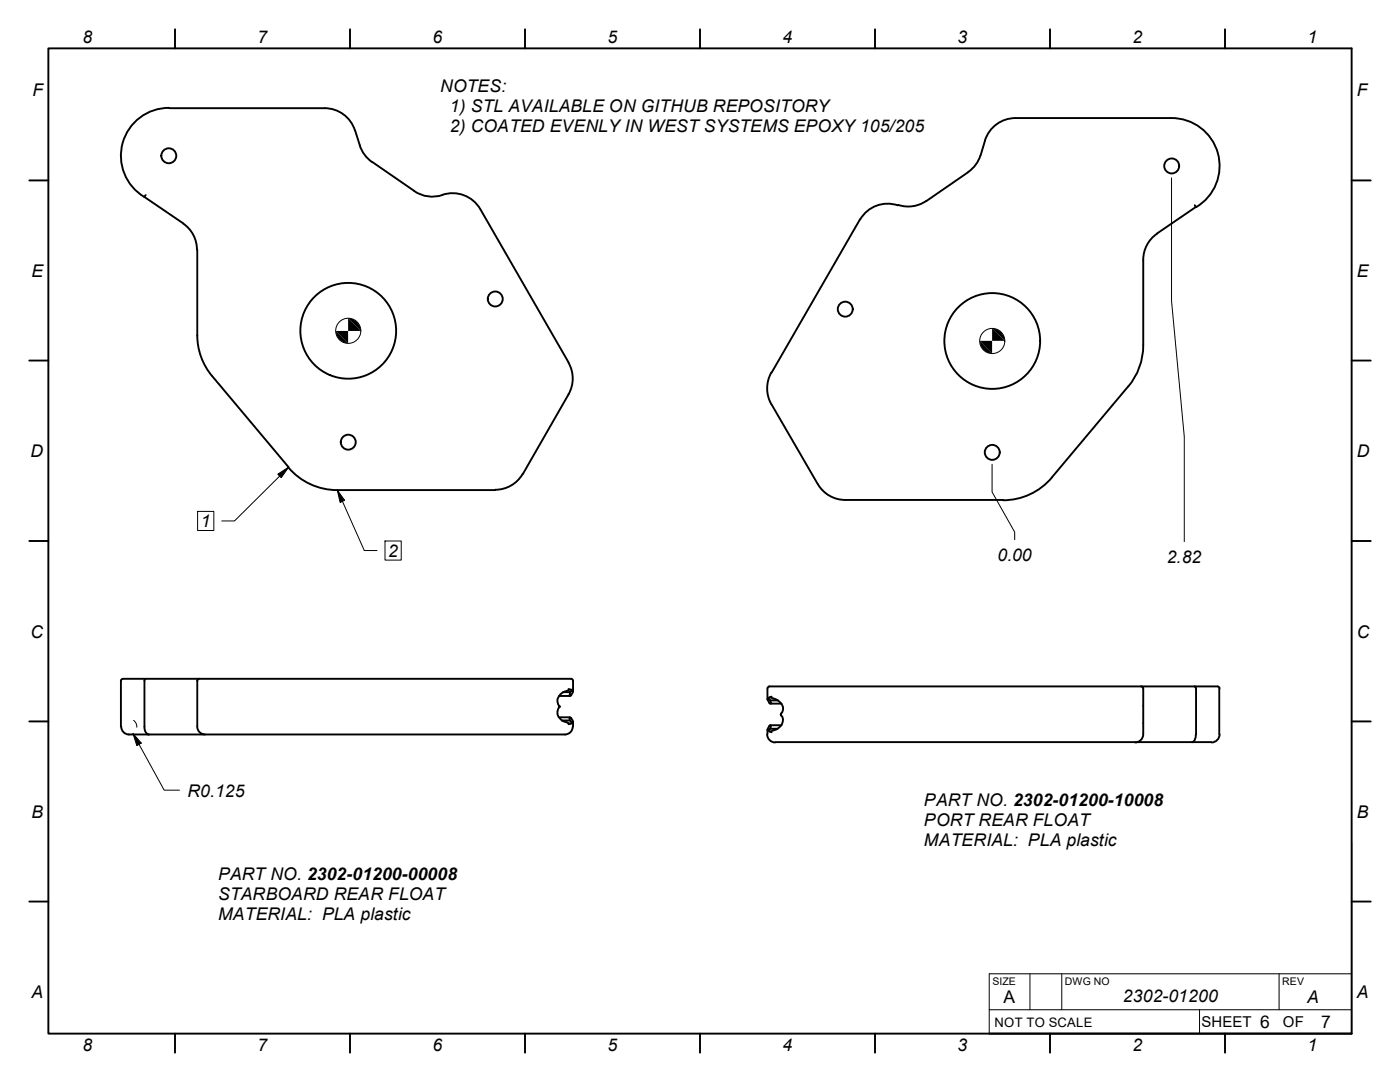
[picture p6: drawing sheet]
<svg xmlns="http://www.w3.org/2000/svg" width="279mm" height="216mm" viewBox="0 0 279 216" stroke-linecap="round" stroke-linejoin="round" font-family="sans-serif">
<!-- layer: Visible Edges(ANSI-PIG) -->
<g fill="none" stroke="#000" stroke-width=".38">
<path d="M28.8 39.3l7.8 5.3M29.1 38.9l-.3 .4M33.8 21.5a9.6 9.6 0 0 0-9.3 7 9.6 9.6 0 0 0 4.3 10.8M33.8 21.6h31a6.3 6.3 0 0 1 6 4.4l1 3M71.8 29l.8 1.6 .7 1 1 .7M74.3 32.3l8.4 5.8a6.3 6.3 0 0 0 5.6 .8M88.3 38.9a6.4 6.4 0 0 1 7.6 2.8M193.2 34.4l-8.3 5.7a6.3 6.3 0 0 1-5.7 .8M195.7 31l-.5 1.1-.7 1-1.3 1.2M196.6 28l-.9 3M202.7 23.6a6.4 6.4 0 0 0-6.1 4.4M202.7 23.6h31a9.6 9.6 0 0 1 9.3 7 9.6 9.6 0 0 1-4.3 10.7"/>
<path d="M36.6 44.6a6.3 6.3 0 0 1 2.7 5.2M39.4 49.8v17.1a12.7 12.7 0 0 0 2.9 8.1M95.9 41.8l17.6 30.5M171.6 43.8l-17.6 30.6M179.2 41a6.3 6.3 0 0 0-7.5 2.8M228.2 51.9v17M230.9 46.6a6.3 6.3 0 0 0-2.7 5.2M238.4 41l.3 .3-7.8 5.3M42.4 75.1l15.2 18.1M113.5 72.4a6.3 6.3 0 0 1 0 6.3l-9.2 15.9M154 74.3a6.4 6.4 0 0 0 0 6.4M225.2 77.1l-15.3 18.1"/>
<path d="M228.2 68.9a12.7 12.7 0 0 1-3 8.2M57.5 93.2a12.7 12.7 0 0 0 9.8 4.6M67.3 97.8h31.5M104.3 94.6a6.3 6.3 0 0 1-5.5 3.1M154 80.7l9.2 15.9a6.3 6.3 0 0 0 5.5 3.2M168.7 99.8h31.5M209.9 95.3a12.7 12.7 0 0 1-9.7 4.5M24.1 135.8v9.2M24.5 135.4l-.2 .1-.2 .4M24.6 135.4h89.4M29.1 135.4l-.3 .3v9.3a1.35 1.35 0 0 0 .9 1.6M39.4 135.8v9.2a1.56 1.56 0 0 0 1.5 1.6"/>
<path d="M39.8 135.4l-.2 .1-.2 .4M111.6 138.9h2.2M112.3 138.1h1.5M113.5 137.5l.2 .1M114 135.4l.2 .1 .2 .4M114.2 137.9a.7 .7 0 0 0-1 0 1.99 1.99 0 0 0-1.6 3l.1 .1M114.2 137.9l-.4 .2M114.2 137.9h.2l-.2 .4-.2 .4-.3 .2 .1-.8M114.4 135.8v2.1M153.2 139.4h.1a.91 .91 0 0 1 .5 1l-.3-.1zM153.5 137h74.3M153.6 137l-.4 .2v.2v2.1"/>
<path d="M153.7 139.1l.3 .2a2.91 2.91 0 0 1 2.3 1.8 1.85 1.85 0 0 1-.5 1.5M153.7 139.1l-.4 .3M153.7 139.8h1.6M154 139l-.3 .1M227.7 137h.3l.2 .4v9.1M227.8 137h10.6M238.4 137l.2 .1 .1 .3v9.1a1.35 1.35 0 0 1-.9 1.6M238.4 137h4.6M243 137h.2l.2 .4M243.3 137.4v9.1M24.2 145a1.56 1.56 0 0 0 1.5 1.6M25.7 146.6h4"/>
<path d="M111.6 143.1h2.1M111.6 141h.1M111.7 141a1.87 1.87 0 0 0 1 3l1 .4M111.7 141h-.1M112.2 143.8h1.6M113.7 144.4l-.2 .1M113.8 143.8l-.1-.2v-.5l.3 .2 .2 .4 .2 .3-.2 .1M113.8 143.8l.4 .3-.2 .3h-.3M114.3 145a1.69 1.69 0 0 1-2.2 1.6h-82.4M114.4 144.1v.9M153.1 146.5a1.62 1.62 0 0 0 1.6 1.6M153.2 145.6v.9"/>
<path d="M153.7 145.4l-.4 .3M153.7 145.4l.1-.7-.3 .1-.2 .5-.1 .2 .1 .2M153.7 145.4h1.5M153.7 146l.3 .1M153.7 140.4h2.3M153.7 144.7h2.3M154.7 148.1h87M155.8 142.6a2.06 2.06 0 0 1-1.6 3.2l-.6 .2-.3-.3M155.8 142.5v.1zM228.2 146.5a1.62 1.62 0 0 1-1.7 1.6M243.4 146.5a1.62 1.62 0 0 1-1.6 1.6"/>
<circle cx="33.7" cy="31.1" r="1.49"/>
<circle cx="233.8" cy="33.1" r="1.49"/>
<circle cx="98.8" cy="59.7" r="1.49"/>
<circle cx="69.5" cy="66" r="9.6"/>
<circle cx="168.7" cy="61.7" r="1.49"/>
<circle cx="198" cy="68" r="9.6"/>
<circle cx="69.5" cy="88.2" r="1.49"/>
<circle cx="198" cy="90.3" r="1.49"/>
</g>
<!-- layer: Sketch Geometry(ANSI-PIG) -->
<g fill="none" stroke="#000" stroke-width=".38">
<path d="M9.7 9.7h260v196.5h-260zM34.9 5.8v3.9M69.8 5.8v3.9M104.8 5.8v3.9M139.7 5.8v3.9M174.6 5.8v3.9M209.5 5.8v3.9M244.5 5.8v3.9M5.8 36h3.9M269.7 36h3.9M5.8 71.9h3.9M269.7 71.9h3.9"/>
<path d="M5.8 107.9h3.9M269.7 107.9h3.9M5.8 144h3.9M269.7 144h3.9M5.8 179.9h3.9M269.7 179.9h3.9M34.9 206.2v3.9M69.8 206.2v3.9M104.8 206.2v3.9M139.7 206.2v3.9M174.6 206.2v3.9M197.4 206.2h72.3"/>
<path d="M209.5 206.2v3.9M244.5 206.2v3.9"/>
</g>
<!-- layer: Dimensions(ANSI-PIG) -->
<g fill="none" stroke="#000" stroke-width=".2">
<path d="M233.8 35.5v24.6l2.5 27v21M198 92.6v5.6l4.5 8v1.5M26.5 146.4l1.7 1.9-.9 .5zM26.5 146.4l6.3 11.3h3M26.7 143.7a1.56 1.56 0 0 1 .6 1.4M269.7 168.1v38.1M205.5 194.3v7.2M211.9 194.3v7.2M255.3 194.3v7.2M269.7 194.3h-72.3v11.9M197.4 201.5h72.3M239.4 201.5v4.7"/>
<circle cx="69.5" cy="66" r="2.51"/>
<circle cx="198" cy="68" r="2.51"/>
</g>
<g fill="#000">
<path d="M67 66l2.5 2.5a2.61 2.61 0 0 1-2.5-2.5z" fill-rule="evenodd"/>
<path d="M69.5 63.5l2.5 2.5h-5l2.5 2.5z" fill-rule="evenodd"/>
<path d="M69.5 63.5a2.6 2.6 0 0 1 2.5 2.5z" fill-rule="evenodd"/>
<path d="M195.5 68l2.5 2.5a2.49 2.49 0 0 1-2.5-2.5z" fill-rule="evenodd"/>
<path d="M195.5 68h5l-2.5-2.5v5z" fill-rule="evenodd"/>
<path d="M198 65.5a2.49 2.49 0 0 1 2.5 2.5z" fill-rule="evenodd"/>
<path d="M26.5 146.4l1.7 1.9-.9 .5z" fill-rule="evenodd"/>
</g>
<!-- layer: Symbols(ANSI-PIG) -->
<path d="M55.4 94.6l2.2-1.4-1.5 2.1zM57.6 93.2l-10.8 10.7h-2.5M67.3 97.8l1.5 2-.9 .5zM67.3 97.8l5.4 12.1h2.5M39.4 102h3.3v3.9h-3.3zM76.8 107.9h3.3v3.9h-3.3z" fill="none" stroke="#000" stroke-width=".2"/>
<g fill="#000">
<path d="M55.4 94.6l2.2-1.4-1.5 2.1z" fill-rule="evenodd"/>
<path d="M67.3 97.8l1.5 2-.9 .5z" fill-rule="evenodd"/>
</g>
<g font-size="3.5">
<text x="16.4" y="8.6">8</text>
<text x="51.4" y="8.6">7</text>
<text x="86.3" y="8.6">6</text>
<text x="121.2" y="8.6">5</text>
<text x="156.1" y="8.6">4</text>
<text x="191.1" y="8.6">3</text>
<text x="226" y="8.6">2</text>
<text x="260.9" y="8.6">1</text>
<text x="6.5" y="19.2">F</text>
<text x="87.8" y="18.4">NOTES:</text>
<text x="89.8" y="22.4">1) STL AVAILABLE ON GITHUB REPOSITORY</text>
<text x="270.8" y="19.2">F</text>
<text x="89.8" y="26.4">2) COATED EVENLY IN WEST SYSTEMS EPOXY 105/205</text>
<text x="6.3" y="55.2">E</text>
<text x="270.8" y="55.2">E</text>
<text x="6.1" y="91.2">D</text>
<text x="270.8" y="91.2">D</text>
<text x="40.1" y="105.2">1</text>
<text x="77.5" y="111.1">2</text>
<text x="199.1" y="111.9">0.00</text>
<text x="232.9" y="112.3">2.82</text>
<text x="6.1" y="127.3">C</text>
<text x="270.8" y="127.3">C</text>
<text x="37.4" y="158.9">R0.125</text>
<text x="184.4" y="160.8">PART NO. 2302-01200-10008</text>
<text x="6.3" y="163.2">B</text>
<text x="184.4" y="164.8">PORT REAR FLOAT</text>
<text x="270.8" y="163.2">B</text>
<text x="184.4" y="168.8">MATERIAL: PLA plastic</text>
<text x="43.6" y="175.6">PART NO. 2302-01200-00008</text>
<text x="43.6" y="179.6">STARBOARD REAR FLOAT</text>
<text x="43.6" y="183.6">MATERIAL: PLA plastic</text>
<text x="6.3" y="199.2">A</text>
<text x="200.3" y="200.1">A</text>
<text x="224.1" y="200">2302-01200</text>
<text x="260.9" y="200.1">A</text>
<text x="270.8" y="199.2">A</text>
<text x="16.4" y="209.8">8</text>
<text x="51.4" y="209.7">7</text>
<text x="86.3" y="209.8">6</text>
<text x="121.2" y="209.7">5</text>
<text x="156.1" y="209.8">4</text>
<text x="191.1" y="209.8">3</text>
<text x="226" y="209.8">2</text>
<text x="251.5" y="205.2">6</text>
<text x="260.9" y="209.8">1</text>
<text x="263.7" y="205.2">7</text>
</g>
<g font-size="3">
<text x="239.8" y="205">SHEET</text>
<text x="256" y="205">OF</text>
</g>
<text font-size="2.6" x="198.5" y="204.9">NOT TO SCALE</text>
<g font-size="2.1">
<text x="198.1" y="196.5">SIZE</text>
<text x="212.5" y="196.5">DWG NO</text>
<text x="255.9" y="196.5">REV</text>
</g>
</svg>
